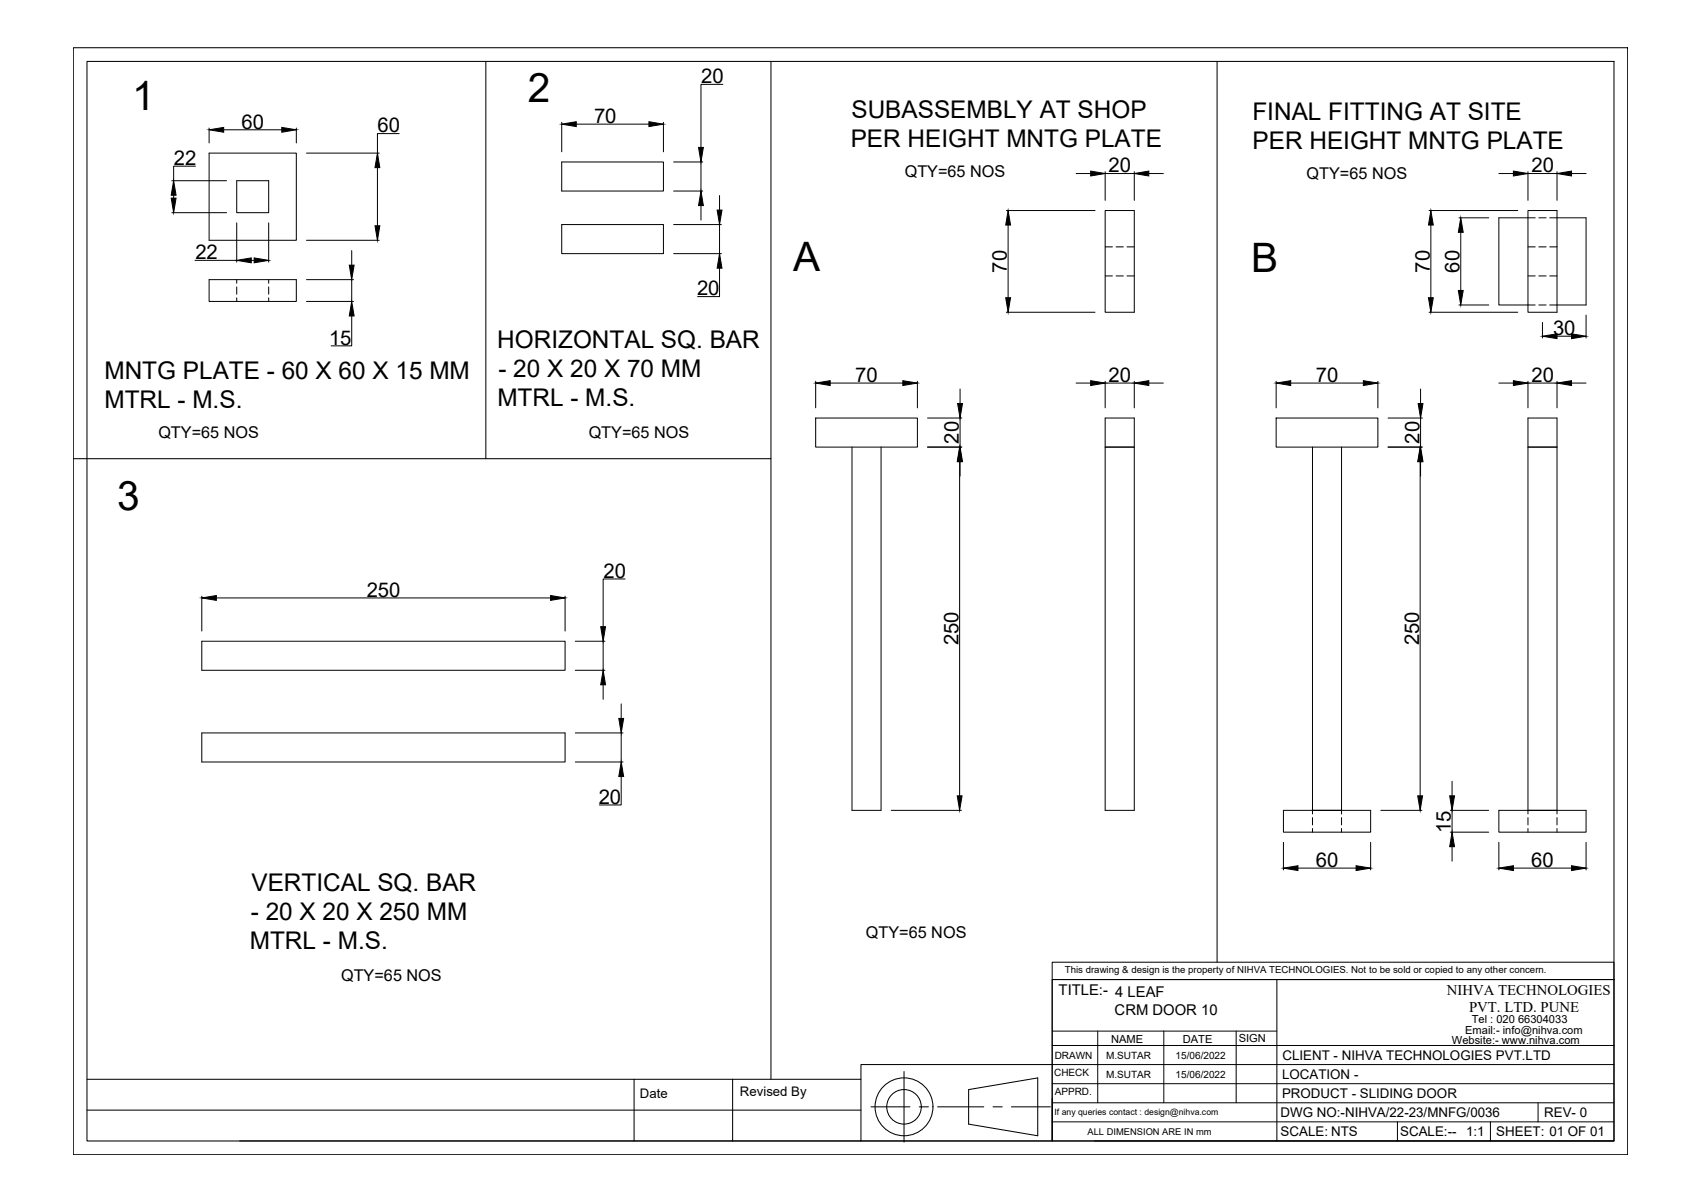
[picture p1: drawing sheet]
<svg xmlns="http://www.w3.org/2000/svg" width="420mm" height="297mm" viewBox="0 0 420 297" stroke-linecap="round" stroke-linejoin="round" font-family="sans-serif">
<!-- layer: center -->
<g fill="none" stroke="#000" stroke-width=".25">
<path d="M51.7 37.9h21.6v21.5h-21.6zM51.7 31.7v3.7M55.3 32.1h14.4M73.3 31.7v3.7M75.8 37.9h18M98.7 33h-5.4v4.9M138.9 30.3v7.2M142.5 30.7h18M164.1 30.3v7.2M178.8 20.9h-5.5v15.6M42.5 44.7h13.5M42.5 52.6h13.5"/>
<path d="M42.9 48.3v.7M48.3 41.1h-5.4v3.6M58.5 44.7h7.9v7.9h-7.9zM58.5 55.1v9.7M66.4 55.1v9.7M75.8 59.4h18M93.3 41.5v14.3M138.9 40.1h25.2v7.1h-25.2zM138.9 55.5h25.2v7.2h-25.2zM166.6 40.1h7.2M166.6 47.2h7.2M166.6 55.5h11.8"/>
<path d="M173.3 40.1v7.1M173.3 50.8v3.6M177.9 48.4v3.6M177.9 55.5v7.2M248.9 52.1h21.9M249.3 55.7v17.9M266.1 42.9h3.6M273.3 52.1h7.2v25.1h-7.2zM273.3 42.9h7.2M273.3 42.5v7.1M280.5 42.5v7.1M284.1 42.9h3.6"/>
<path d="M353.4 52.1h21.9M353.8 55.7v17.9M360.8 53.9h7.4M361.2 57.5v14.3M370.7 42.9h3.6M377.9 52.1h7.1v25.1h-7.1zM377.9 42.5v7.1M377.9 42.9h7.1M379.6 53.9h-8.9v21.5h8.9M380.5 53.9h1.8M383.2 53.9h9v21.5h-9M385 42.5v7.1"/>
<path d="M388.6 42.9h3.6M48.2 64.4h10.3M51.7 69.2h21.6v5.4h-21.6zM58.5 69.2v.9M58.5 71v1.8M58.5 73.7v.9M62.1 64.4h.8M66.4 69.2v.9M66.4 71v1.8M66.4 73.7v.9M75.8 69.2h11.6M75.8 74.6h11.6"/>
<path d="M87 78.2v7.3h-5.1M87 62v3.6M87 69.2v5.4M166.6 62.7h11.8M177.9 66.3v7.1h-5.4M248.9 77.2h21.9M273.3 68.2h1.8M273.3 61.1h1.8M276 68.2h1.8M276 61.1h1.8M278.7 68.2h1.8M278.7 61.1h1.8"/>
<path d="M353.4 77.2h21.9M360.8 75.4h7.4M377.9 68.2h1.7M377.9 61.1h1.7M380.5 68.2h1.8M380.5 61.1h1.8M380.5 75.4h1.8M381.4 79.7v3.9M383.2 68.2h1.8M383.2 61.1h1.8M392.2 77.9v5.7M201.7 94.3v6.6"/>
<path d="M205.3 94.7h18M226.9 94.3v6.6M237.4 96.2v3.6M266.1 94.7h3.6M273.3 94.7h7.2M273.3 94.3v6.6M280.5 94.3v6.6M284.1 94.7h3.6M315.6 94.3v6.6M319.2 94.7h18M340.7 94.3v6.6M351.3 96.2v3.6"/>
<path d="M370.7 94.7h3.6M377.9 94.3v6.6M377.9 94.7h7.1M385 94.3v6.6M385 83.2h3.6M388.6 94.7h3.6M201.7 103.4h25.2v7.2h-25.2zM210.7 110.6v89.8h7.2v-89.8M229.4 103.4h8.5M229.4 110.6h8.5M237.3 114.2v82.6M237.4 103.4v7.2"/>
<path d="M237.4 114.2v3.6M273.3 103.4h7.2v97h-7.2zM273.3 110.6h7.2M315.6 103.4h25.1v7.2h-25.1zM324.6 110.6v90.7M331.8 110.6v89.8h-7.2M343.3 103.4h8.5M343.3 110.6h8.5M351.2 114.2v82.6M351.3 103.4v7.2M351.3 114.2v3.6M377.9 110.6h7.1"/>
<path d="M49.9 158.6h89.8v7.2h-89.8zM49.9 147.4v8.7M53.5 147.9h82.7M139.7 147.4v8.7M142.3 158.6h7.3M149.2 158.6v7.2M154.6 143.2h-5.4v11.8M142.3 165.8h7.3M149.2 169.4v3.6M153.6 174.1v3.6M49.9 181.3h89.8v7.2h-89.8zM142.3 181.3h11.8"/>
<path d="M142.3 188.5h11.8M153.6 192.1v7h-5.4M153.6 181.3v7.2M359.1 193.2v3.6M220.4 200.4h17.4M317.4 200.4h21.6v5.4h-21.6zM317.4 208.3v6.9M321 214.7h14.4M324.6 202.2v1.8M324.6 204.9v.9M331.8 200.4v.9M331.8 202.2v1.8"/>
<path d="M331.8 204.9v.9M339 208.3v6.9M341.5 200.4h10.1M358.7 200.4h9.5M358.7 205.8h9.5M359.1 200.4v5.4M359.1 209.4v3.6M370.7 200.4h21.5v5.4h-21.5zM370.7 208.3v6.9M374.3 214.7h14.3M377.9 201.3v-97.9h7.1v97.9M377.9 202.2v1.8"/>
<path d="M377.9 204.9v.9M385 202.2v1.8M385 204.9v.9M392.2 208.3v6.9"/>
</g>
<g fill="#000" stroke="#000" stroke-width=".25">
<path d="M51.7 32.1l3.6-.6v1.2zM69.7 31.5l3.6 .6-3.6 .6zM138.9 30.7l3.6-.6v1.2zM160.5 30.1l3.6 .6-3.6 .6zM172.7 36.5h1.2l-.6 3.6zM42.3 49h1.2l-.6 3.6zM42.9 44.7l.6 3.6h-1.2zM92.7 55.8h1.2l-.6 3.6zM93.3 37.9l.6 3.6h-1.2zM173.3 47.2l.6 3.6h-1.2zM177.3 52h1.2l-.6 3.5zM249.3 52.1l.6 3.6h-1.2z"/>
<path d="M269.7 42.3l3.6 .6-3.6 .6zM280.5 42.9l3.6-.6v1.2zM353.8 52.1l.6 3.6h-1.1zM361.2 53.9l.6 3.6h-1.2zM374.3 42.3l3.6 .6-3.6 .6zM385 42.9l3.6-.6v1.2zM58.5 64.4l3.6-.6v1.2zM62.9 63.8l3.5 .6-3.5 .6zM86.4 65.6h1.2l-.6 3.6zM87 74.6l.6 3.6h-1.2zM177.9 62.7l.6 3.6h-1.2zM248.7 73.6h1.2l-.6 3.6z"/>
<path d="M353.3 73.6h1.1l-.6 3.6zM360.6 71.8h1.2l-.6 3.6zM201.7 94.7l3.6-.5v1.1zM223.3 94.2l3.6 .5-3.6 .6zM236.8 99.8h1.2l-.6 3.6zM269.7 94.2l3.6 .5-3.6 .6zM280.5 94.7l3.6-.5v1.1zM315.6 94.7l3.6-.5v1.1zM337.2 94.2l3.5 .5-3.5 .6zM350.7 99.8h1.2l-.6 3.6zM374.3 94.2l3.6 .5-3.6 .6zM381.4 83.2l3.6-.6v1.2z"/>
<path d="M388.6 82.6l3.6 .6-3.6 .6zM385 94.7l3.6-.5v1.1zM237.3 110.6l.6 3.6h-1.2zM237.4 110.6l.6 3.6h-1.2zM351.2 110.6l.6 3.6h-1.2zM351.3 110.6l.6 3.6h-1.2zM49.9 147.9l3.6-.6v1.2zM136.2 147.3l3.5 .6-3.5 .6zM148.6 155h1.1l-.5 3.6zM149.2 165.8l.5 3.6h-1.1zM153 177.7h1.2l-.6 3.6zM153.6 188.5l.6 3.6h-1.2z"/>
<path d="M236.7 196.8h1.2l-.6 3.6zM350.6 196.8h1.2l-.6 3.6zM358.5 196.8h1.2l-.6 3.6zM317.4 214.7l3.6-.6v1.2zM335.4 214.1l3.6 .6-3.6 .6zM359.1 205.8l.6 3.6h-1.2zM370.7 214.7l3.6-.6v1.2zM388.6 214.1l3.6 .6-3.6 .6z"/>
</g>
<!-- layer: 0 -->
<g fill="none" stroke="#000" stroke-width=".25">
<path d="M18.1 11.8h384.4v273.8h-384.4zM21.5 15.2h377.6v267h-377.6zM120.1 15.2v98.2M190.7 15.2v251.7M301 15.2v222.8M18.1 113.4h172.6M260.2 238h138.9v4.3h-138.9zM260.2 242.3h138.9v39.9h-138.9zM260.2 242.3v39.9h-47.3M260.2 258.6h138.9M260.2 255h55.6M262.6 242.3h136.5"/>
<path d="M271.5 255v17.7M287.8 255v17.7M305.7 255v17.7M315.8 242.3v39.9M21.5 274.6h191.4M21.5 266.9h191.4M156.8 266.9v15.3M181.2 266.9v15.3M215.4 273.8h9.6M223.6 265v17.5M227.3 273.8h2.3M231.9 273.8h11.4"/>
<path d="M239.5 269.5l17.1-2.9v14.3l-17.1-2.9zM245.6 273.8h2.3M250.1 273.8h9.7M260.2 272.7h138.9M260.2 268h138.9M260.2 277.5h138.9M345.6 277.5v4.7M368.6 277.5v4.7M380.4 272.7v4.8M399.1 263.3h-186.2v18.9h-153.6M270.7 282.2h128.4"/>
<circle cx="223.6" cy="273.7" r="7.2"/>
<circle cx="223.6" cy="273.7" r="4.3"/>
</g>
<g font-size="10">
<text x="32.7" y="27.1">1</text>
<text x="130.5" y="25.2">2</text>
<text x="196.1" y="67.1">A</text>
<text x="309.4" y="67.3">B</text>
<text x="29" y="126.2">3</text>
</g>
<g font-size="6">
<text x="210.6" y="29.1">SUBASSEMBLY AT SHOP</text>
<text x="309.7" y="29.7">FINAL FITTING AT SITE</text>
<text x="210.4" y="36.3">PER HEIGHT MNTG PLATE</text>
<text x="309.8" y="36.9">PER HEIGHT MNTG PLATE</text>
<text x="123" y="86">HORIZONTAL SQ. BAR</text>
<text x="25.8" y="93.7">MNTG PLATE - 60 X 60 X 15 MM</text>
<text x="123.2" y="93.2">- 20 X 20 X 70 MM</text>
<text x="25.8" y="100.9">MTRL - M.S.</text>
<text x="123" y="100.4">MTRL - M.S.</text>
<text x="62.2" y="220.3">VERTICAL SQ. BAR</text>
<text x="62" y="227.5">- 20 X 20 X 250 MM</text>
<text x="61.8" y="234.7">MTRL - M.S.</text>
</g>
<g font-size="5">
<text x="173.4" y="20.6">20</text>
<text x="59.7" y="31.8">60</text>
<text x="93.4" y="32.8">60</text>
<text x="146.9" y="30.4">70</text>
<text x="43" y="40.9">22</text>
<text x="274.2" y="42.6">20</text>
<text x="378.7" y="42.6">20</text>
<text x="48.3" y="64.2">22</text>
<text x="249" y="67.4" transform="rotate(-90 249 67.4)">70</text>
<text x="353.6" y="67.4" transform="rotate(-90 353.6 67.4)">70</text>
<text x="361" y="67.4" transform="rotate(-90 361 67.4)">60</text>
<text x="172.4" y="73.1">20</text>
<text x="384.1" y="82.9">30</text>
<text x="81.4" y="85.3">15</text>
<text x="211.5" y="94.5">70</text>
<text x="274.2" y="94.5">20</text>
<text x="325.4" y="94.5">70</text>
<text x="378.7" y="94.5">20</text>
<text x="237.1" y="109.7" transform="rotate(-90 237.1 109.7)">20</text>
<text x="351" y="109.7" transform="rotate(-90 351 109.7)">20</text>
<text x="149.2" y="142.9">20</text>
<text x="90.7" y="147.6">250</text>
<text x="237" y="159.6" transform="rotate(-90 237 159.6)">250</text>
<text x="350.9" y="159.6" transform="rotate(-90 350.9 159.6)">250</text>
<text x="148.1" y="198.8">20</text>
<text x="358.8" y="206.1" transform="rotate(-90 358.8 206.1)">15</text>
<text x="325.4" y="214.4">60</text>
<text x="378.7" y="214.4">60</text>
</g>
<g font-size="4">
<text x="223.7" y="43.8">QTY=65 NOS</text>
<text x="323.1" y="44.4">QTY=65 NOS</text>
<text x="39.2" y="108.4">QTY=65 NOS</text>
<text x="145.6" y="108.4">QTY=65 NOS</text>
<text x="214.1" y="232">QTY=65 NOS</text>
<text x="84.4" y="242.7">QTY=65 NOS</text>
</g>
<g font-size="3.7">
<text x="261.8" y="246.2">TITLE:- 4 LEAF</text>
<text x="275.6" y="251.1">CRM DOOR 10</text>
<text x="357.8" y="246.1">NIHVA TECHNOLOGIES</text>
<text x="363.3" y="250.2">PVT. LTD. PUNE</text>
</g>
<g font-size="3.3">
<text x="317.1" y="262.1">CLIENT - NIHVA TECHNOLOGIES PVT.LTD</text>
<text x="317.1" y="266.8">LOCATION -</text>
<text x="158.2" y="271.5">Date</text>
<text x="183" y="271.2">Revised By</text>
<text x="317" y="271.5">PRODUCT - SLIDING DOOR</text>
<text x="316.7" y="276.4">DWG NO:-NIHVA/22-23/MNFG/0036</text>
<text x="316.7" y="281">SCALE: NTS</text>
<text x="346.3" y="281">SCALE:--</text>
<text x="362.6" y="281">1:1</text>
<text x="370" y="281">SHEET: 01 OF 01</text>
<text x="381.9" y="276.2">REV- 0</text>
</g>
<g font-size="2.7">
<text x="274.8" y="257.9">NAME</text>
<text x="306.3" y="257.7">SIGN</text>
<text x="362.3" y="255.7">Email:- info@nihva.com</text>
<text x="364" y="253">Tel : 020 66304033</text>
<text x="292.5" y="258">DATE</text>
<text x="359.1" y="258.3">Website:- www.nihva.com</text>
</g>
<g font-size="2.5">
<text x="260.8" y="262">DRAWN</text>
<text x="273.5" y="261.8">M.SUTAR</text>
<text x="290.7" y="261.8">15/06/2022</text>
<text x="260.7" y="266.1">CHECK</text>
<text x="273.5" y="266.6">M.SUTAR</text>
<text x="290.7" y="266.6">15/06/2022</text>
<text x="260.8" y="270.8">APPRD.</text>
</g>
<text font-size="2.4" x="263.3" y="240.6">This drawing &amp; design is the property of NIHVA TECHNOLOGIES. Not to be sold or copied to any other concern.</text>
<text font-size="2.3" x="268.9" y="280.6">ALL DIMENSION ARE IN mm</text>
<text font-size="2.1" x="260.8" y="275.7">If any queries contact : design@nihva.com</text>
</svg>
